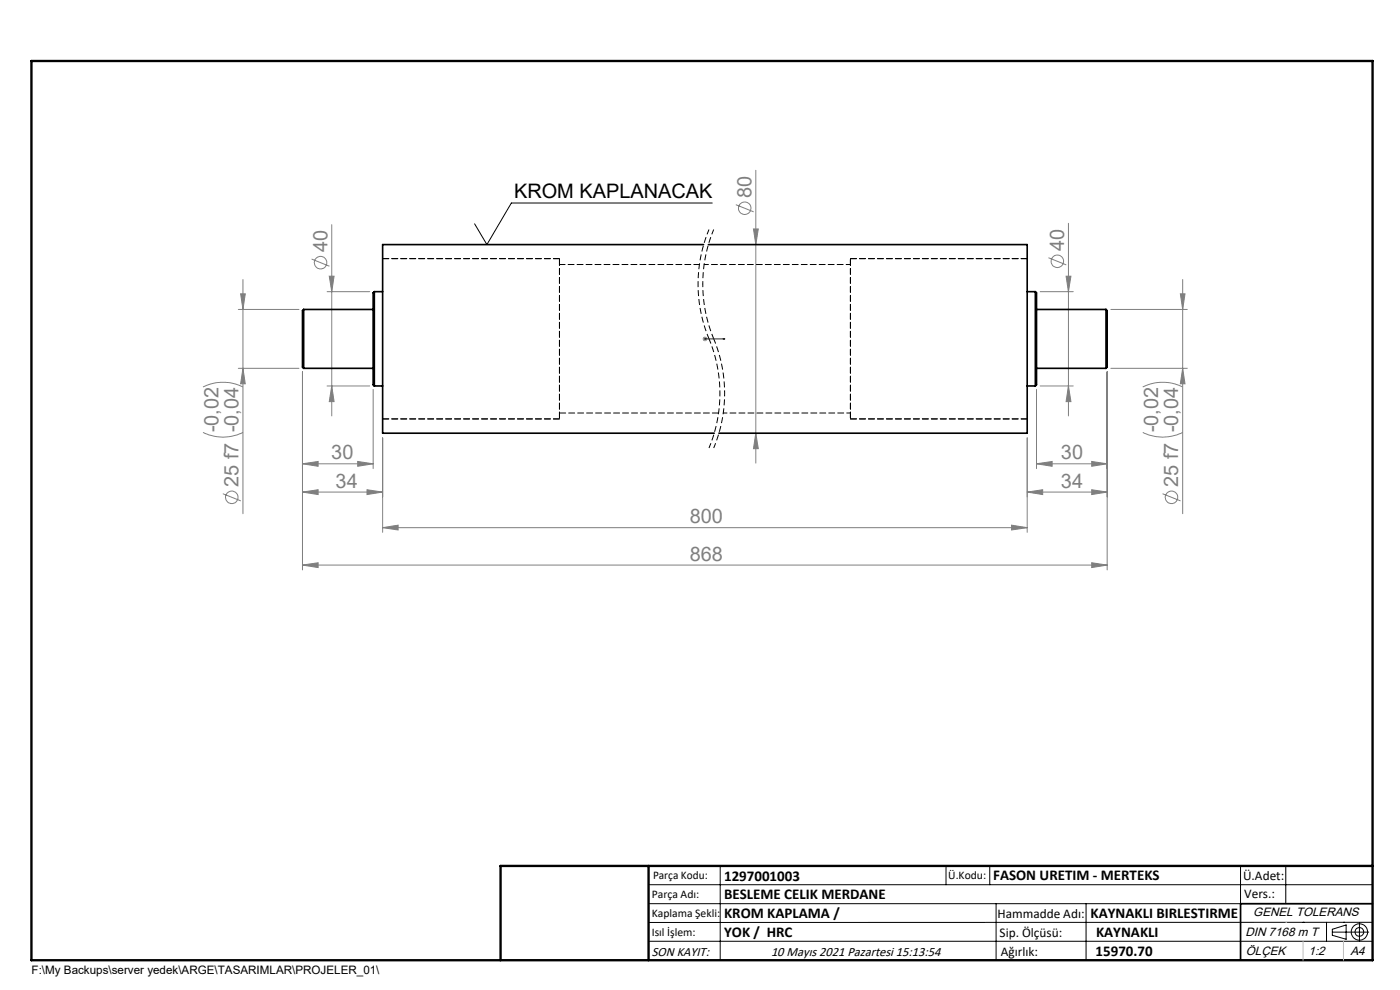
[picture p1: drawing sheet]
<svg xmlns="http://www.w3.org/2000/svg" width="297mm" height="210mm" viewBox="0 0 297 210" stroke-linecap="round" stroke-linejoin="round" font-family="sans-serif">
<g fill="none" stroke="#808080" stroke-width=".21">
<path d="M160.3 36.1v62.1M51.5 59.3v49.7M66.1 55l3.8 1.5M69.8 58.6h1.1l-.5 3.3zM70.4 47.7v40.5M156.1 43.4l3.8 1.5M159.8 48.6h1.1l-.6 3.3zM222.4 54.7l3.8 1.5M226.2 58.6h1l-.5 3.3zM226.7 47.4v40.8M250.9 59.3v49.7M50.6 78.1h12.8"/>
<path d="M50.6 65.6h12.8M51 62.3h1l-.5 3.3zM51.5 78.1l.5 3.3h-1zM64.2 78.9v42M69.4 61.9h9M149 71.9h1M149.2 71.5l.7 .7M149.5 71.4v1M149.9 71.5l-.7 .7M220.7 61.9h7M234.9 78.9v42M235.7 78.1h16.2"/>
<path d="M235.7 65.6h16.2M250.4 62.3h1l-.5 3.3zM250.9 78.1l.5 3.3h-1zM43.1 91.7a9.3 9.3 0 0 0 8.4 0M43.1 82.1a9.6 9.6 0 0 1 8.4 0M64.2 98.4l3.3-.5v1zM64.2 98.4h15M69.4 81.9h9M70.4 81.9l.5 3.3h-1.1zM75.9 97.9l3.3 .5-3.3 .5zM79.2 82.6v16.8M81.2 92.9v20"/>
<path d="M160.3 91.9l.6 3.3h-1.1zM217.9 92.9v20M219.9 98.4l3.3-.5v1zM219.9 82.6v16.8M219.9 98.4h15M220.7 81.9h7M226.7 81.9l.5 3.3h-1zM231.6 97.9l3.3 .5-3.3 .5zM242.4 91.7a9.3 9.3 0 0 0 8.5 0M242.4 82.1a9.6 9.6 0 0 1 8.5 0M47.3 104.7l3.8 1.5M64.2 119.9l3.3-.5v1z"/>
<path d="M64.2 119.9h170.7M64.2 104.4l3.3-.5v1zM64.2 104.4h17M77.9 103.9l3.3 .5-3.3 .5zM81.2 111.9l3.3-.5v1zM81.2 111.9h136.7M214.6 111.4l3.3 .5-3.3 .5zM217.9 104.4l3.3-.5v1zM217.9 104.4h17M231.6 103.9l3.3 .5-3.3 .5zM231.6 119.4l3.3 .5-3.3 .5zM246.6 104.7l3.8 1.5"/>
<circle cx="68" cy="55.7" r="1.32"/>
<circle cx="158" cy="44.2" r="1.32"/>
<circle cx="224.3" cy="55.4" r="1.32"/>
<circle cx="49.2" cy="105.5" r="1.32"/>
<circle cx="248.5" cy="105.5" r="1.32"/>
</g>
<path d="M150.4 48.7a30.1 30.1 0 0 0 0 23.2M151.4 48.7a30.1 30.1 0 0 0 0 23.2M150.4 71.9a30.1 30.1 0 0 1 0 23.1M151.4 71.9a30.1 30.1 0 0 1 0 23.1" fill="none" stroke="#000" stroke-width=".21" stroke-dasharray="1.3 .6" stroke-dashoffset=".2" stroke-linecap="butt"/>
<g fill="none" stroke="#000" stroke-width=".21">
<path d="M151.1 43.1h-42.6l-5.2 8.8-2.6-4.4M137.6 187.7h153.6M137.6 191.7h153.6M137.6 199.7h153.6M152.8 183.7v20M200.7 183.7v4M210 183.7v4M211.3 191.7v12M230.4 191.7v12M263.2 183.7v20M272.8 183.7v8M276.4 195.6h.1"/>
<path d="M281.4 195.6v4.1M282.6 197.7h7.8M282.6 197.1l3-.9v3l-3-.8zM285 195.6h.1M288.4 195.8v3.8M291.2 195.6l-153.6 .1"/>
<circle cx="288.4" cy="197.7" r="1.74"/>
<circle cx="288.4" cy="197.7" r=".93"/>
</g>
<path d="M149.4 71.9h.2zM149.5 71.9h.1M149.5 71.9h4.3M153.8 71.9h-.4h.4" fill="none" stroke="#00f" stroke-width=".21"/>
<path d="M106.2 203.7h185" fill="none" stroke="#000" stroke-width=".25"/>
<path d="M291.2 191.7h-28v12" fill="none" stroke="#000" stroke-width=".35"/>
<path d="M6.7 12.9h284.5v190.8h-284.5zM137.6 183.7v20M291.2 183.7h-185v20" fill="none" stroke="#000" stroke-width=".5"/>
<path d="M272.8 195.6h.1M276.4 199.7v4M285 199.7v4" fill="none" stroke="#c0c0c0" stroke-width=".21"/>
<path d="M153.4 71.9h.4zM149.4 71.9h.2z" fill="#00f"/>
<g fill="#808080">
<path d="M231.6 97.9l3.3 .5-3.3 .5zM219.9 98.4l3.3-.5v1zM231.6 103.9l3.3 .5-3.3 .5zM217.9 104.4l3.3-.5v1zM231.6 119.4l3.3 .5-3.3 .5zM64.2 119.9l3.3-.5v1z"/>
<path d="M81.2 111.9l3.3-.5v1zM214.6 111.4l3.3 .5-3.3 .5zM64.2 98.4l3.3-.5v1zM75.9 97.9l3.3 .5-3.3 .5zM64.2 104.4l3.3-.5v1zM77.9 103.9l3.3 .5-3.3 .5z"/>
<path d="M51.5 78.1l.5 3.3h-1zM51 62.3h1l-.5 3.3zM250.9 78.1l.5 3.3h-1zM250.4 62.3h1l-.5 3.3zM226.7 81.9l.5 3.3h-1zM226.2 58.6h1l-.5 3.3zM70.4 81.9l.5 3.3h-1zM69.9 58.6h1l-.5 3.3z"/>
<path d="M159.8 48.6h1.1l-.6 3.3zM160.3 91.9l.6 3.3h-1.1z"/>
</g>
<g fill="none" stroke="#000" stroke-width=".35">
<path d="M149.3 51.9h-68.1v40h70.3M150.3 51.9h67.6v40h-65.4M64.4 65.6v12.5M64.4 65.6a.86 .86 0 0 0-.2 1.1v10.4a.95 .95 0 0 0 .2 1M64.4 78.1h14.8M64.4 65.6h14.8M79.4 61.9v20M79.4 61.9a.95 .95 0 0 0-.2 1v17.9a.89 .89 0 0 0 .2 1.1M79.4 61.9h1.8M217.9 61.9h1.7M219.6 61.9v20M219.6 61.9a.95 .95 0 0 1 .3 1v17.9a.89 .89 0 0 1-.3 1.1"/>
<path d="M219.9 78.1h14.7M219.9 65.6h14.7M234.6 65.6v12.5M234.6 65.6a.86 .86 0 0 1 .3 1.1v10.4a.95 .95 0 0 1-.3 1M79.4 81.9h1.8M217.9 81.9h1.7"/>
</g>
<path d="M118.7 54.9v34M180.4 54.9v34M118.7 88.9v-34M180.4 88.9v-34" fill="none" stroke="#000" stroke-width=".21" stroke-dasharray="1.3 .6" stroke-dashoffset="-.2"/>
<path d="M118.7 54.9h-37.5M217.9 54.9h-37.5M81.2 88.9h37.5M118.7 87.6h33.7M180.4 88.9h37.5" fill="none" stroke="#000" stroke-width=".21" stroke-dasharray="1.3 .6"/>
<path d="M153.4 87.6h27" fill="none" stroke="#000" stroke-width=".21" stroke-dasharray="1.3 .6" stroke-dashoffset=".5"/>
<path d="M180.4 56.1h-31" fill="none" stroke="#000" stroke-width=".21" stroke-dasharray="1.3 .6" stroke-dashoffset=".4"/>
<path d="M148.4 56.1h-29.7" fill="none" stroke="#000" stroke-width=".21" stroke-dasharray="1.3 .6" stroke-dashoffset=".1"/>
<g font-size="4.2" fill="#808080">
<text x="159.4" y="42" transform="rotate(-90 159.4 42)">80</text>
<text x="69.4" y="53.5" transform="rotate(-90 69.4 53.5)">40</text>
<text x="225.7" y="53.2" transform="rotate(-90 225.7 53.2)">40</text>
<text x="46.4" y="91.7" transform="rotate(-90 46.4 91.7)">-0,02</text>
<text x="245.7" y="91.7" transform="rotate(-90 245.7 91.7)">-0,02</text>
<text x="70.3" y="97.4">30</text>
<text x="225.1" y="97.4">30</text>
<text x="50.6" y="103.3" transform="rotate(-90 50.6 103.3)">25 f7 -0,04</text>
<text x="71.2" y="103.4">34</text>
<text x="225.1" y="103.4">34</text>
<text x="250" y="103.3" transform="rotate(-90 250 103.3)">25 f7 -0,04</text>
<text x="146.3" y="111">800</text>
<text x="146.3" y="118.9">868</text>
</g>
<text font-size="4.2" x="109.1" y="42.1">KROM KAPLANACAK</text>
<g font-size="3.2">
<text x="153.6" y="186.8">1297001003</text>
<text x="153.6" y="190.8">BESLEME CELIK MERDANE</text>
<text x="210.7" y="186.6">FASON URETIM - MERTEKS</text>
<text x="153.6" y="194.8">KROM KAPLAMA /</text>
<text x="231.4" y="194.8">KAYNAKLI BIRLESTIRME</text>
<text x="153.6" y="198.8">YOK / HRC</text>
<text x="232.4" y="202.8">15970.70</text>
<text x="232.5" y="198.8">KAYNAKLI</text>
</g>
<g font-size="2.8">
<text x="263.7" y="186.7">Ü.Adet:</text>
<text x="263.9" y="190.5">Vers.:</text>
<text x="211.6" y="194.8">Hammadde Adı:</text>
<text x="138.3" y="202.8">SON KAYIT:</text>
<text x="163.6" y="202.8">10 Mayıs 2021 Pazartesi 15:13:54</text>
<text x="212.1" y="198.7">Sip. Ölçüsü:</text>
<text x="212.3" y="202.7">Ağırlık:</text>
</g>
<g font-size="2.6">
<text x="265.9" y="194.4">GENEL TOLERANS</text>
<text x="264.2" y="198.5">DIN 7168 m T</text>
<text x="264.3" y="202.6">ÖLÇEK</text>
<text x="277.6" y="202.6">1:2</text>
<text x="286.5" y="202.6">A4</text>
</g>
<g font-size="2.5">
<text x="138.3" y="190.5">Parça Adı:</text>
<text x="138.5" y="186.5">Parça Kodu:</text>
<text x="201.2" y="186.5">Ü.Kodu:</text>
<text x="138.3" y="194.5">Kaplama Şekli:</text>
<text x="138.3" y="198.6">Isıl İşlem:</text>
<text x="6.7" y="206.7">F:\My Backups\server yedek\ARGE\TASARIMLAR\PROJELER_01\</text>
</g>
</svg>
